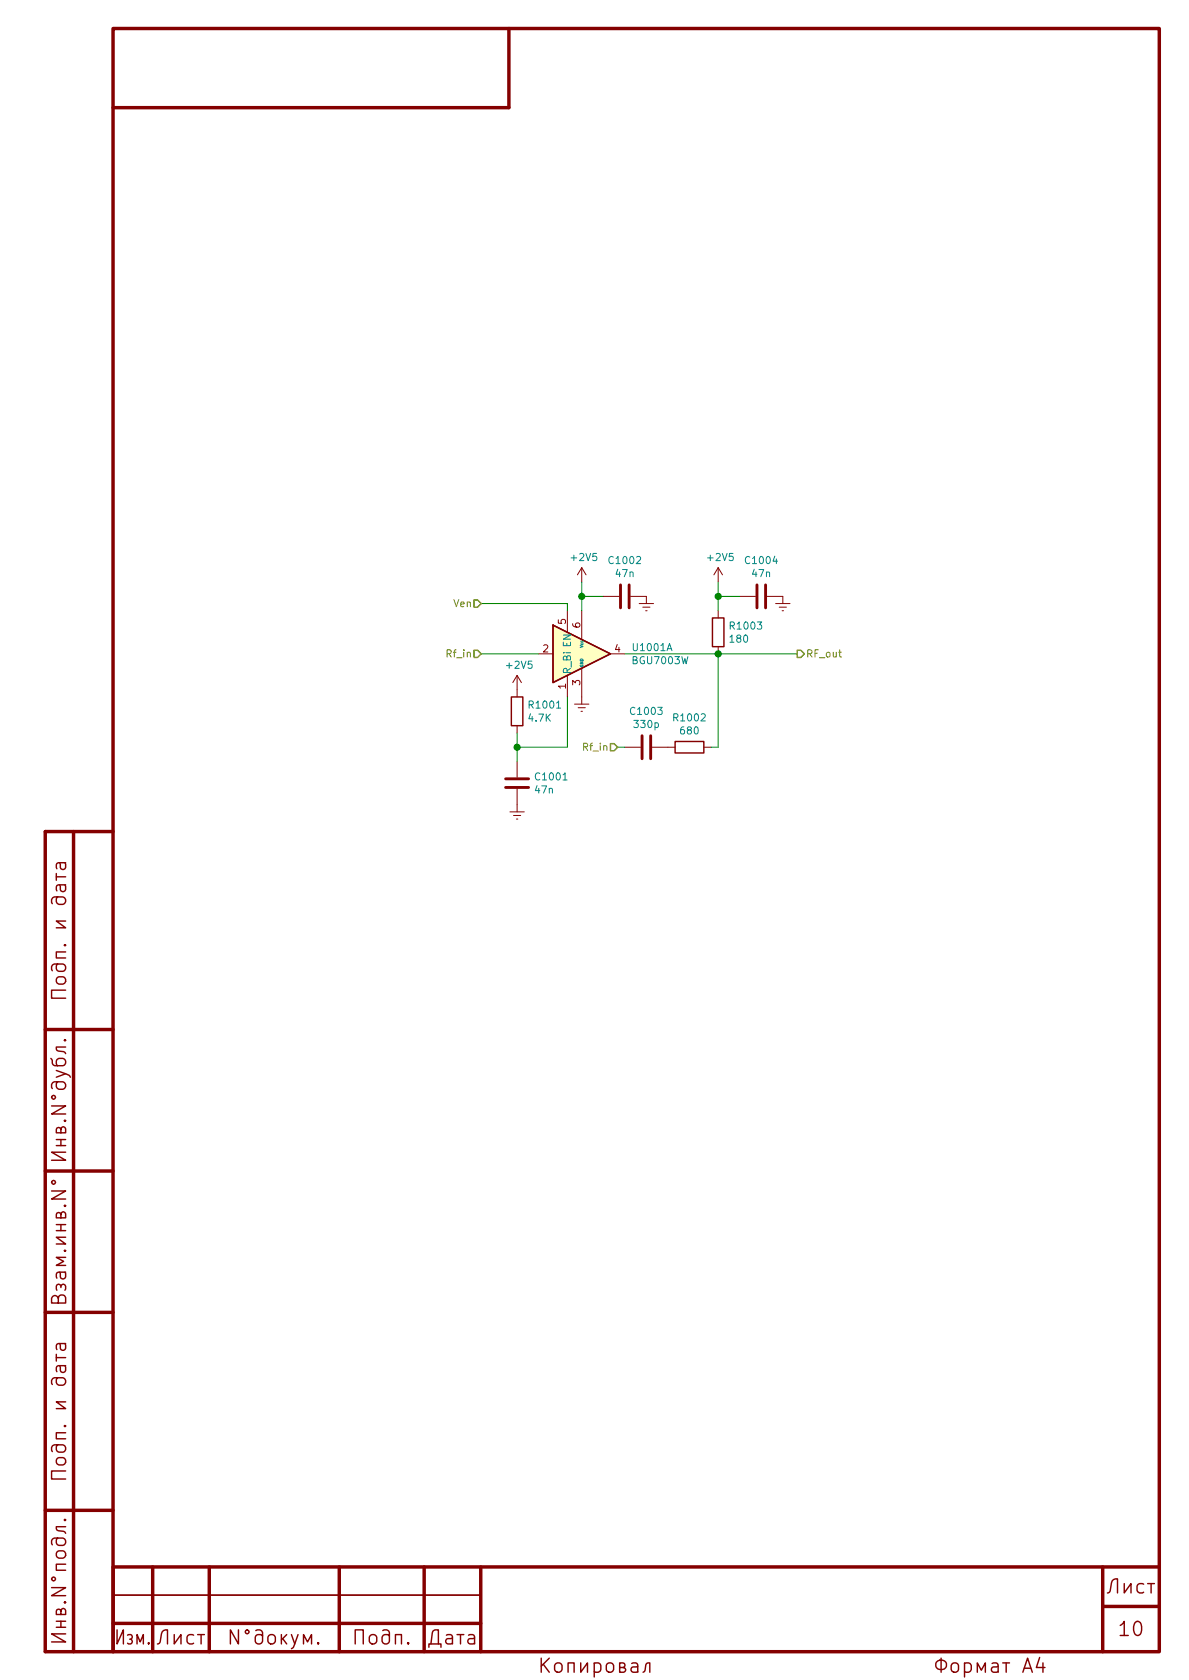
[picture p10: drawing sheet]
<svg xmlns="http://www.w3.org/2000/svg" width="210mm" height="297mm" viewBox="0 0 210 297" stroke-linecap="round" stroke-linejoin="round" font-family="sans-serif">
<g fill="none" stroke="#840000" stroke-width=".61">
<path d="M20 5h185v287h-185zM90 5v14h-70M13 147v145M20 147h-12v145h12M8 182h12M8 207h12M8 232h12M8 267h12M27 277v15M37 277v15M60 277v15M75 277v15"/>
<path d="M85 277v15M195 277v15M205 277h-185v15M20 287h65M195 284h10"/>
</g>
<path d="M20 282h65" fill="none" stroke="#840000" stroke-width=".3"/>
<g fill="none" stroke="#840000" stroke-width=".25">
<path d="M97.8 110.5l10.1 5.1-10.1 5.1zM126 109.3h2v5h-2zM90.4 123.2h2.1v5.1h-2.1zM119.4 131.1h5.1v2h-5.1zM10 154.4v1.2M10 155h1.6M10.2 158.6a.82 .82 0 0 0-.1 1.1l.3 .2h.7a.68 .68 0 0 0 .5-.7 .68 .68 0 0 0-.5-.6h-1.5l-.3 .1-.2 .4 .1 .7M10.5 156.4l.2 .9a.48 .48 0 0 0 .4 .4 .48 .48 0 0 0 .5-.4l-.1-.9M10.5 152.5l.2 .9a.48 .48 0 0 0 .4 .3 .48 .48 0 0 0 .5-.3l-.1-.9M11.6 156.4h-1.3l-.2 .2-.1 .2 .1 .7M11.6 152.5h-1.3l-.2 .2-.1 .2 .1 .7M10.2 172.8l.9-.1a.67 .67 0 0 1 .5 .7 .67 .67 0 0 1-.5 .6h-.7a.69 .69 0 0 1-.2-1.2z"/>
<path d="M10.2 170.4a.82 .82 0 0 0-.1 1.1l.3 .2h.7a.67 .67 0 0 0 .5-.6 .67 .67 0 0 0-.5-.7h-1.5l-.3 .2a.79 .79 0 0 0-.1 1M11.4 167.1l.1-.1 .1 .1-.1 .1-.1-.1h.2M11.6 175.1h-2.5v1.4h2.5M11.6 168.3h-1.6v1.1h1.6M11.6 162.9h-1.6l1.6 1.1h-1.6M9 187.1l.2 .4v.5l.3 .3 1.6 .1a.67 .67 0 0 0 .5-.6 .67 .67 0 0 0-.5-.7h-.7l-.2 .2a.78 .78 0 0 0 0 1.1M10 189.3l2.2 .8 .2 .4M10.8 199.7l.1-.3 .2-.2 .4 .2 .1 .2v.7h-1.6l.1-.8 .2-.1 .4 .1 .1 .8M11.4 183.9l.1-.1 .1 .1-.1 .2-.1-.2h.2M11.6 185.1h-1.6l.1 .6 1.2 .2 .3 .4M11.6 189.9l-1.6 .6M9.1 210.6h2.5l-2.5 1.4h2.5"/>
<path d="M9.2 208.8l.3-.1 .2 .1 .1 .3-.1 .2-.2 .1-.3-.1-.1-.2zM10 202.6h1.6M10 201.5h1.6M10.8 214.7l.1-.3 .2-.1 .4 .1 .1 .2v.7h-1.6l.1-.8 .2-.1 .4 .1 .1 .8M10.8 201.5v1.1M11.4 213.2l.1-.1 .1 .1-.1 .1-.1-.1h.2M11.6 203.7h-2.5l2.5 1.4h-2.5M10 239.5v1.2M10.1 228.1l-.1-.7 .1-.2 .2-.1 .4 .1 .1 .2 .3-.3 .4 .1 .1 .2-.1 .7M10.3 229.6l.1-.4a.69 .69 0 0 1 1.2 .2v1h-2.5v-.8a.61 .61 0 0 1 .6-.5 .61 .61 0 0 1 .6 .5v.8M10.5 224.9l.2 .3v.6a.48 .48 0 0 0 .4 .3 .48 .48 0 0 0 .5-.3v-.6l-.1-.3M10.5 237.6l.2 .8a.48 .48 0 0 0 .4 .4 .48 .48 0 0 0 .5-.4l-.1-.8"/>
<path d="M10.8 227.4v.2M11.6 224.9h-1.3l-.2 .2-.1 .2 .1 .7M11.6 222.3h-1.6l1.3 .7-1.3 .7h1.6M11.6 237.6h-1.3l-.2 .1-.1 .2 .1 .7M10 240h1.6M10.1 257.9l.3-.2h.7a.67 .67 0 0 1 .5 .7 .67 .67 0 0 1-.5 .6h-.7a.67 .67 0 0 1-.3-1.1zM10.2 255.5a.82 .82 0 0 0-.1 1l.3 .3h.7a.67 .67 0 0 0 .5-.7 .67 .67 0 0 0-.5-.6h-1.5l-.3 .1a.79 .79 0 0 0-.1 1.1M10.2 243.6a.82 .82 0 0 0-.1 1.1l.3 .2h.7a.68 .68 0 0 0 .5-.6 .68 .68 0 0 0-.5-.7h-1.5l-.3 .1-.2 .4 .1 .7M10.5 241.5l.2 .8a.48 .48 0 0 0 .4 .4 .48 .48 0 0 0 .5-.4l-.1-.8M11.4 252.1l.1-.1 .1 .1-.1 .2-.1-.2h.2M11.6 253.3h-1.6v1.1h1.6M11.6 247.9h-1.6l1.6 1.2h-1.6"/>
<path d="M11.6 241.5h-1.3l-.2 .1-.1 .2 .1 .7M10.2 274.3l.9-.1a.67 .67 0 0 1 .5 .7 .67 .67 0 0 1-.5 .6h-.7a.69 .69 0 0 1-.2-1.2zM10.2 271.9a.82 .82 0 0 0-.1 1.1l.3 .2h.7a.67 .67 0 0 0 .5-.6 .67 .67 0 0 0-.5-.7h-1.5l-.3 .2a.79 .79 0 0 0-.1 1M11.4 268.7l.1-.1 .1 .1-.1 .2-.1-.2h.2M11.6 269.9h-1.6l.1 .6 1.2 .2 .3 .4M11.6 260.1h-2.5v1.4h2.5M198.8 280v1.6l1.2-1.6v1.6M202.9 280h1.2M203.6 280v1.6M10 287.7h1.6M10 286.7h1.6M10.8 284.9l.1-.4 .2-.1 .4 .1 .1 .2v.8h-1.6l.1-.9 .2-.1 .4 .1 .1 .9"/>
<path d="M10.8 286.7v1M11.4 283.3l.1-.1 .1 .1-.1 .1-.1-.1h.2M11.6 288.9h-2.5l2.5 1.4h-2.5M20.7 288.2v2.5l1.1-2.5v2.5M22.6 289.1l.1-.1 .6 .1 .1 .4-.3 .3a.45 .45 0 0 1 .3 .4 .45 .45 0 0 1-.3 .5l-.5-.2M24.2 290.7v-1.7l.6 1.3 .5-1.3v1.7M26.3 290.4v.3l-.1-.2 .1-.1v.3M27.8 290.7l.4-.2 .1-.2 .2-1.4a.86 .86 0 0 1 1.1-.7v2.5M30.8 289v1.7l1.2-1.7v1.7M34.2 289.1a.82 .82 0 0 0-1 .1l-.1 .3 .1 .9 .3 .3 .7-.2M35 289h1.1M35.6 289v1.7"/>
<path d="M42.2 288.2v2.5l-1.5-2.5v2.5M43.5 288.3l.2-.1 .2 .1 .2 .2-.2 .3-.2 .1-.2-.1-.1-.3zM45.2 288.3a.79 .79 0 0 1 1.1 .1l.1 .3v1.5a.67 .67 0 0 1-.6 .5 .67 .67 0 0 1-.7-.5l.1-1a.82 .82 0 0 1 1.1-.1l.1 .1M51.5 289l.6 1.7M52.7 289l-.8 2.2-.4 .3M53.7 290.7v-1.7l.7 1.3 .7-1.3v1.7M56.3 290.4l.1 .1-.1 .2-.1-.2 .1-.1v.3M62.8 290.7v-2.5h1.4v2.5M65.6 289.1a.7 .7 0 0 1 1 .4v.7a.68 .68 0 0 1-.6 .5 .68 .68 0 0 1-.7-.5v-.7zM67.7 288.3l.7-.1 .4 .2 .1 1.8a.67 .67 0 0 1-.7 .5 .67 .67 0 0 1-.6-.5v-.7l.1-.3a.78 .78 0 0 1 1.2 0M69.9 290.7v-1.7h1.1v1.7M72.2 290.4l.1 .1-.1 .2-.1-.2 .1-.1v.3"/>
<path d="M75.8 291.2v-.5h2.2v.5M76.2 290.7l.3-2 .1-.3 .3-.2h.6v2.5M78.9 289.1l.3-.1 .7 .1 .1 .3v1.3M80 289.6l-.8 .1a.48 .48 0 0 0-.4 .5 .48 .48 0 0 0 .4 .5l.8-.2M80.8 289h1.2M81.4 289v1.7M82.9 289.1l.2-.1 .7 .1 .1 .3v1.3M83.9 289.6l-.8 .1a.48 .48 0 0 0-.4 .5 .48 .48 0 0 0 .4 .5l.8-.2M95.7 293.2v2.5M96.1 294.2l1 1.5M97.1 293.2l-1.4 1.4M98.2 294.2a.69 .69 0 0 1 1.2 .3v.7a.68 .68 0 0 1-.7 .5 .68 .68 0 0 1-.6-.5v-.7z"/>
<path d="M100.5 295.7v-1.7h1v1.7M102.7 294v1.7l1.2-1.7v1.7M105.1 294.1a.82 .82 0 0 1 1 .1l.1 .3-.1 .9-.3 .3-.7-.2M105.1 294v2.5M107.3 294.2a.69 .69 0 0 1 1.2 .3v.7a.67 .67 0 0 1-.6 .5 .67 .67 0 0 1-.7-.5zM109.6 294.8l.8-.1 .1-.2-.1-.4-.8-.1v1.7h.7l.2-.2 .1-.3-.1-.2-.3-.2M111.7 294.1l.2-.1 .7 .1 .2 .3v1.3M112.8 294.6l-.3 .1h-.6a.48 .48 0 0 0-.3 .5 .48 .48 0 0 0 .3 .5h.6l.3-.2M113.7 295.7l.3-.2 .2-1.1 .1-.3 .3-.1h.3v1.7M170.6 294.1a.79 .79 0 0 1 1.2 .4v.7l-.2 .2a.79 .79 0 0 1-1 .1M172.8 295.7v-1.7l.7 1.3 .7-1.3v1.7M175.4 294.1l.3-.1 .7 .1 .1 .3v1.3"/>
<path d="M176.5 294.6l-.8 .1a.48 .48 0 0 0-.4 .5 .48 .48 0 0 0 .4 .5l.8-.2M177.3 294h1.2M177.9 294v1.7M180.9 295.7l.8-2.5 .8 2.5M181.1 295h1.2M183.8 293.1l-.5 1.7h1.5M184.4 294v1.7M195.8 281.6l.4-.1 .1-.2 .2-1.4a.86 .86 0 0 1 1.1-.7v2.4M202.2 280.1a.82 .82 0 0 0-1 .1l-.1 .3 .1 .9 .3 .2 .7-.1"/>
</g>
<path d="M109.7 103.4v4.1M111.3 103.4v4.1M133.9 103.4v4.1M135.4 103.4v4.1M89.4 139.2h4.1M89.4 137.7h4.1M113.5 130.1v4M115.1 130.1v4" fill="none" stroke="#840000" stroke-width=".51"/>
<g fill="none" stroke="#840000" stroke-width=".18">
<path d="M91.4 119.4l-.7 1.3M91.4 119.4v3.8M91.4 119.4l.8 1.3M95.2 115.6h2.6M100.3 108v3.8M100.3 119.4v3.8M102.9 100.4l-.8 1.2M102.9 100.4v2.5M102.9 108v5.1M102.9 118.1v6.4M102.9 100.4l.7 1.2M106.7 105.4h2.8"/>
<path d="M107.9 115.6h2.6M111.5 105.4h2.8v1.3M113 106.7h2.6M113.7 107.4h1.2M114.2 108h.2M127 100.4l-.8 1.2M127 100.4v2.5M127 108v1.3M127 114.3v1.3M127 100.4l.8 1.2M130.8 105.4h2.8M135.6 105.4h2.8v1.3"/>
<path d="M137.2 106.7h2.5M137.8 107.4h1.3M138.3 108h.3M91.4 128.3v1.3M91.4 134.7v2.8M91.4 139.5v4M101.6 124.5h2.5M102.2 125.1h1.3M102.7 125.8h.3M110.5 132.1h2.8M115.3 132.1h4.1M124.5 132.1h1.2"/>
<path d="M90.2 143.5h2.5M90.8 144.2h1.3M91.3 144.8h.3"/>
</g>
<path d="M97.8 110.5l10.1 5.1-10.1 5.1z" fill="#ffffc2" stroke="#ffffc2" stroke-width=".18"/>
<path d="M93.8 126.2l-.3 .9h.8M96.8 126.8l.5 .7M97.3 126.2l-.7 .8" fill="none" stroke="#008484" stroke-width=".18"/>
<path d="M85.1 115.6h10.1M85.1 106.7h15.2v1.3M102.9 105.4h3.8M102.9 102.9v5.1M110.5 115.6h30.5M127 102.9v5.1M127 115.6v16.5h-1.3M127 105.4h3.8M91.4 129.6v5.1M100.3 123.2v8.9h-8.9M109.2 132.1h1.3" fill="none" stroke="#008400" stroke-width=".18"/>
<path d="M83.8 106.1h.7l.6 .6-.6 .7h-.7zM83.8 115h.7l.6 .6-.6 .6h-.7zM141 115h.6l.6 .6-.6 .6h-.6zM107.9 131.5h.7l.6 .6-.6 .7h-.7z" fill="none" stroke="#848400" stroke-width=".25"/>
<g fill="#008400" stroke="#008400" stroke-width=".25">
<circle cx="91.4" cy="132.1" r=".51"/>
<circle cx="102.9" cy="105.4" r=".51"/>
<circle cx="127" cy="105.4" r=".51"/>
<circle cx="127" cy="115.6" r=".51"/>
</g>
<g font-size="3.5" fill="#840000">
<text x="11.7" y="197.4" transform="rotate(-90 11.7 197.4)">.N°.</text>
<text x="11.7" y="222.4" transform="rotate(-90 11.7 222.4)">..N°</text>
<text x="11.7" y="282.4" transform="rotate(-90 11.7 282.4)">.N°.</text>
<text x="23.1" y="290.8">.</text>
<text x="46.1" y="290.8">N°.</text>
<text x="198.1" y="289.3">10</text>
<text x="166" y="295.8">A4</text>
</g>
<g font-size="1.8" fill="#008484">
<text x="101.2" y="99.2">+2V5</text>
<text x="107.9" y="99.7">C1002</text>
<text x="125.3" y="99.2">+2V5</text>
<text x="132" y="99.7">C1004</text>
<text x="109" y="102">47n</text>
<text x="133.1" y="102">47n</text>
<text x="129.2" y="113.6">180</text>
<text x="129.3" y="111.3">R1003</text>
<text x="89.7" y="118.2">+2V5</text>
<text x="101" y="119.3" transform="rotate(-90 101 119.3)">R_Bi EN</text>
<text x="112" y="117.4">BGU7003W</text>
<text x="112.1" y="115.1">U1001A</text>
<text x="93.8" y="125.3">R1001</text>
<text x="94.2" y="127.6">4.7</text>
<text x="111.7" y="126.4">C1003</text>
<text x="112.3" y="128.7">330p</text>
<text x="119.3" y="127.5">R1002</text>
<text x="120.4" y="129.9">680</text>
<text x="94.9" y="138">C1001</text>
<text x="94.7" y="140.3">47n</text>
</g>
<g font-size="1.8" fill="#848400">
<text x="80.3" y="107.4">Ven</text>
<text x="79.1" y="116.2">Rf_in</text>
<text x="142.5" y="116.2">RF_out</text>
<text x="103.3" y="132.8">Rf_in</text>
</g>
<g font-size="1.8" fill="#840000">
<text x="100.1" y="110.4" transform="rotate(-90 100.1 110.4)">5</text>
<text x="102.6" y="111" transform="rotate(-90 102.6 111)">6</text>
<text x="96" y="115.4">2</text>
<text x="108.7" y="115.4">4</text>
<text x="100.1" y="121.8" transform="rotate(-90 100.1 121.8)">1</text>
<text x="102.6" y="121.2" transform="rotate(-90 102.6 121.2)">3</text>
</g>
<g font-size=".7" fill="#008484">
<text x="103.1" y="118" transform="rotate(-90 103.1 118)">GND</text>
<text x="103.1" y="114.5" transform="rotate(-90 103.1 114.5)">Vcc</text>
</g>
</svg>
